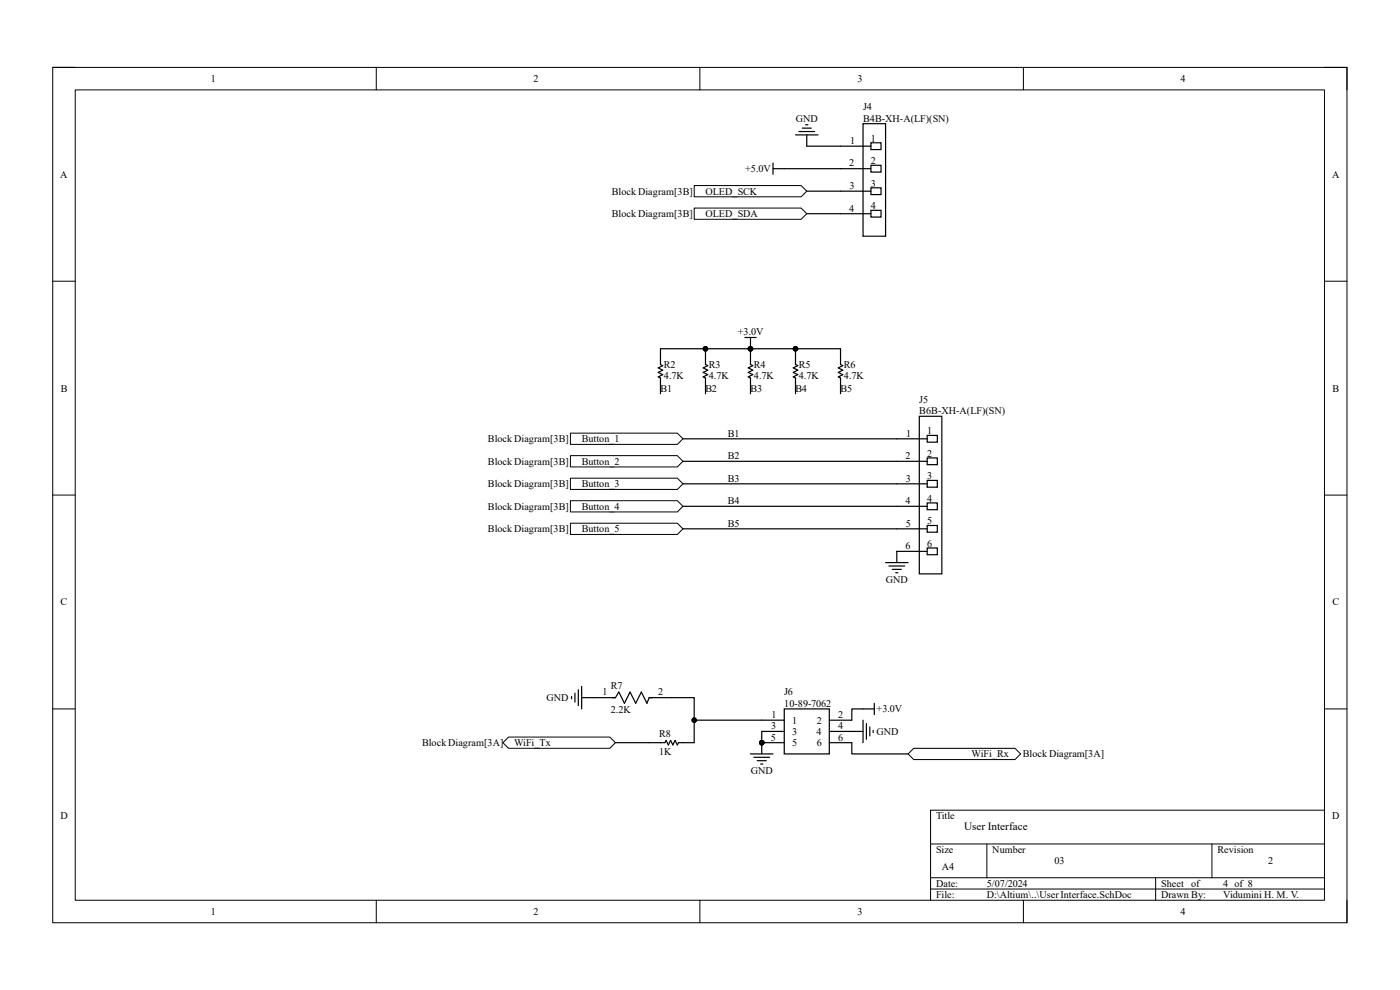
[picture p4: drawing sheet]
<svg xmlns="http://www.w3.org/2000/svg" width="297mm" height="210mm" viewBox="0 0 297 210" stroke-linecap="round" stroke-linejoin="round" font-family="sans-serif">
<path d="M11.2 14.3h274.6v181.4h-274.6z" fill="none" stroke="#000" stroke-width=".21"/>
<path d="M16 19.1h265v171.9h-265z" fill-rule="evenodd" fill="#fff"/>
<g fill="none" stroke="#000" stroke-width=".21">
<path d="M11.2 14.3h4.8M16 19.1h265v171.9h-265zM79.8 14.3v4.8M148.5 14.3v4.8M217.1 14.3v4.8M281 14.3h4.8v4.8M11.2 59.7h4.8M281 59.7h4.8M11.2 105h4.8M281 105h4.8M11.2 150.4h4.8M281 150.4h4.8"/>
<path d="M197.4 179h83.6M209.4 179v7.2M257.1 179v7.2M281 171.9h-83.6v19.1M79.8 191v4.7M148.5 191v4.7M197.4 186.2h83.6M197.4 188.6h83.6M217.1 191v4.7M245.2 186.2v4.8M285.8 191v4.7"/>
</g>
<path d="M164 34.6v2.4M164 35.8h2.4M168.8 28.6h4.7M169.5 27.9h3.3M170.2 27.2h1.9M170.9 26.5h.5M171.2 28.6v2.4" fill="none" stroke="#000" stroke-width=".25"/>
<path d="M147.3 39.4h22.7l1.2 1.2-1.2 1.2h-22.7z" fill-rule="evenodd" fill="#fff"/>
<path d="M147.3 39.4h22.7l1.2 1.2-1.2 1.2h-22.7z" fill="none" stroke="#000" stroke-width=".21"/>
<path d="M147.3 44.1h22.7l1.2 1.2-1.2 1.2h-22.7z" fill-rule="evenodd" fill="#fff"/>
<g fill="none" stroke="#000" stroke-width=".21">
<path d="M147.3 44.1h22.7l1.2 1.2-1.2 1.2h-22.7z"/>
<circle cx="149.7" cy="74" r=".48"/>
<circle cx="159.2" cy="74" r=".48"/>
<circle cx="168.8" cy="74" r=".48"/>
</g>
<path d="M140.1 74v3.3l.5 .3-1 .4 1 .5-1 .5 1 .5-1 .5 .5 .2v3.3M149.7 74v3.3l.4 .3-.9 .4 .9 .5-.9 .5 .9 .5-.9 .5 .5 .2v3.3M159.2 74v3.3l.5 .3-1 .4 1 .5-1 .5 1 .5-1 .5 .5 .2v3.3M168.8 74v3.3l.4 .3-.9 .4 .9 .5-.9 .5 .9 .5-.9 .5 .5 .2v3.3M178.3 74v3.3l.5 .3-1 .4 1 .5-1 .5 1 .5-1 .5 .5 .2v3.3" fill="none" stroke="#000" stroke-width=".25"/>
<g fill="#000">
<circle cx="149.7" cy="74" r=".48"/>
<circle cx="159.2" cy="74" r=".48"/>
<circle cx="168.8" cy="74" r=".48"/>
</g>
<path d="M121 111h22.7l1.2 1.2-1.2 1.2h-22.7z" fill-rule="evenodd" fill="#fff"/>
<path d="M121 111h22.7l1.2 1.2-1.2 1.2h-22.7z" fill="none" stroke="#000" stroke-width=".21"/>
<path d="M121 106.2h22.7l1.2 1.2-1.2 1.2h-22.7z" fill-rule="evenodd" fill="#fff"/>
<path d="M121 106.2h22.7l1.2 1.2-1.2 1.2h-22.7z" fill="none" stroke="#000" stroke-width=".21"/>
<path d="M121 101.4h22.7l1.2 1.2-1.2 1.2h-22.7z" fill-rule="evenodd" fill="#fff"/>
<path d="M121 101.4h22.7l1.2 1.2-1.2 1.2h-22.7z" fill="none" stroke="#000" stroke-width=".21"/>
<path d="M121 96.7h22.7l1.2 1.2-1.2 1.2h-22.7z" fill-rule="evenodd" fill="#fff"/>
<path d="M121 96.7h22.7l1.2 1.2-1.2 1.2h-22.7z" fill="none" stroke="#000" stroke-width=".21"/>
<path d="M121 91.9h22.7l1.2 1.2-1.2 1.2h-22.7z" fill-rule="evenodd" fill="#fff"/>
<g fill="none" stroke="#000" stroke-width=".21">
<path d="M121 91.9h22.7l1.2 1.2-1.2 1.2h-22.7z"/>
<circle cx="159.2" cy="74" r=".48"/>
</g>
<path d="M158 71.6h2.4M159.2 71.6v2.4M187.9 119.3h4.7M190.3 117v2.3M188.6 120.1h3.3M189.3 120.8h1.9M190 121.5h.5" fill="none" stroke="#000" stroke-width=".25"/>
<circle cx="159.2" cy="74" r=".48" fill="#000"/>
<path d="M107.9 156.4h21.5l1.2 1.1-1.2 1.2h-21.5l-1.2-1.2z" fill-rule="evenodd" fill="#fff"/>
<g fill="none" stroke="#000" stroke-width=".21">
<path d="M107.9 156.4h21.5l1.2 1.1-1.2 1.2h-21.5l-1.2-1.2z"/>
<circle cx="161.6" cy="157.5" r=".48"/>
</g>
<path d="M183.1 150.4h2.4M185.5 149.2v2.4" fill="none" stroke="#000" stroke-width=".25"/>
<circle cx="161.6" cy="157.5" r=".48" fill="#000"/>
<path d="M166.4 150.4h9.5v9.5h-9.5z" fill-rule="evenodd" fill="#fff"/>
<path d="M125.8 148h4.8l.7-1.2 1.2 2.4 1.2-2.4 1.2 2.4 1.2-2.4 1.1 2.4 .5-1.2h4.8M137.7 157.5h3.4l.2-.4 .5 .9 .5-.9 .4 .9 .5-.9 .5 .9 .2-.5h3.4M161.6 152.8h4.8M161.6 155.2h4.8M161.6 157.5h4.8M166.4 150.4h9.5v9.5h-9.5zM175.9 152.8h4.8M175.9 155.2h4.8M175.9 157.6h4.8" fill="none" stroke="#000" stroke-width=".25"/>
<circle cx="161.6" cy="157.5" r=".48" fill="#000"/>
<circle cx="161.6" cy="157.5" r=".48" fill="none" stroke="#000" stroke-width=".21"/>
<path d="M192.6 159.9l1.2-1.2h21.5l1.2 1.2-1.2 1.2h-21.5z" fill-rule="evenodd" fill="#fff"/>
<g fill="none" stroke="#000" stroke-width=".21">
<path d="M192.6 159.9l1.2-1.2h21.5l1.2 1.2-1.2 1.2h-21.5z"/>
<circle cx="161.6" cy="157.5" r=".48"/>
</g>
<g fill="none" stroke="#000" stroke-width=".25">
<path d="M121.3 147.8v.4M122 147v2M122.7 146.3v3.4M123.4 145.6v4.8M123.4 148h2.4M159.2 159.9h4.8M161.6 157.5v2.4M180.7 155.2h2.4M183.1 152.8v4.8M183.8 153.5v3.3M184.5 154.2v1.9M185.2 154.9v.5"/>
<path d="M159.9 160.7h3.4M160.6 161.4h2M161.4 162.1h.4"/>
</g>
<circle cx="161.6" cy="157.5" r=".48" fill="#000"/>
<path d="M183.1 26.2h4.8v23.9h-4.8z" fill-rule="evenodd" fill="#fff"/>
<path d="M183.1 26.2h4.8v23.9h-4.8z" fill="none" stroke="#000" stroke-width=".25"/>
<path d="M184.8 30.3h2.1v1.4h-2.1z" fill-rule="evenodd" fill="#fff"/>
<path d="M183.1 31h1.7M184.8 30.3h2.1v1.4h-2.1z" fill="none" stroke="#000" stroke-width=".25"/>
<path d="M184.8 35.1h2.1v1.4h-2.1z" fill-rule="evenodd" fill="#fff"/>
<path d="M183.1 35.8h1.7M184.8 35.1h2.1v1.4h-2.1z" fill="none" stroke="#000" stroke-width=".25"/>
<path d="M184.8 39.8h2.1v1.5h-2.1z" fill-rule="evenodd" fill="#fff"/>
<path d="M184.8 39.8h2.1v1.5h-2.1zM183.1 40.6h1.7" fill="none" stroke="#000" stroke-width=".25"/>
<path d="M184.8 44.6h2.1v1.4h-2.1z" fill-rule="evenodd" fill="#fff"/>
<path d="M178.3 31h4.8M178.3 35.8h4.8M178.3 45.3h6.5M178.3 40.6h4.8M184.8 44.6h2.1v1.4h-2.1z" fill="none" stroke="#000" stroke-width=".25"/>
<path d="M195 88.3h4.8v33.4h-4.8z" fill-rule="evenodd" fill="#fff"/>
<path d="M195 88.3h4.8v33.4h-4.8z" fill="none" stroke="#000" stroke-width=".25"/>
<path d="M196.7 92.4h2.2v1.4h-2.2z" fill-rule="evenodd" fill="#fff"/>
<path d="M195 93.1h1.7M196.7 92.4h2.2v1.4h-2.2z" fill="none" stroke="#000" stroke-width=".25"/>
<path d="M196.7 97.1h2.2v1.5h-2.2z" fill-rule="evenodd" fill="#fff"/>
<path d="M195 97.9h1.7M196.7 97.1h2.2v1.5h-2.2z" fill="none" stroke="#000" stroke-width=".25"/>
<path d="M196.7 101.9h2.2v1.5h-2.2z" fill-rule="evenodd" fill="#fff"/>
<path d="M195 102.6h1.7M196.7 101.9h2.2v1.5h-2.2z" fill="none" stroke="#000" stroke-width=".25"/>
<path d="M196.7 106.7h2.2v1.4h-2.2z" fill-rule="evenodd" fill="#fff"/>
<path d="M195 107.4h1.7M196.7 106.7h2.2v1.4h-2.2z" fill="none" stroke="#000" stroke-width=".25"/>
<path d="M196.7 111.5h2.2v1.4h-2.2z" fill-rule="evenodd" fill="#fff"/>
<path d="M195 112.2h1.7M196.7 111.5h2.2v1.4h-2.2z" fill="none" stroke="#000" stroke-width=".25"/>
<path d="M196.7 116.2h2.2v1.5h-2.2z" fill-rule="evenodd" fill="#fff"/>
<g fill="none" stroke="#000" stroke-width=".25">
<path d="M166.4 35.8h11.9M171.2 31h7.1M171.2 40.6h7.1M171.2 45.3h7.1M140.1 74h38.2M144.9 93.1h50.1M144.9 97.9h50.1M144.9 102.6h50.1M144.9 107.4h50.1M144.9 112.2h50.1M190.3 117h6.4M196.7 116.2h2.2v1.5h-2.2z"/>
<path d="M130.6 157.5h7.1M142.5 148h4.8v9.5M147.3 152.8h14.3M161.6 155.2v2.3M180.7 157.6v2.3h11.9M183.1 150.4h-2.4v2.4"/>
</g>
<g fill="#000">
<circle cx="149.7" cy="74" r=".48"/>
<circle cx="159.2" cy="74" r=".48"/>
<circle cx="168.8" cy="74" r=".48"/>
<circle cx="147.3" cy="152.8" r=".48"/>
<circle cx="161.6" cy="157.5" r=".48"/>
</g>
<g fill="none" stroke="#000" stroke-width=".21">
<circle cx="149.7" cy="74" r=".48"/>
<circle cx="159.2" cy="74" r=".48"/>
<circle cx="168.8" cy="74" r=".48"/>
<circle cx="147.3" cy="152.8" r=".48"/>
<circle cx="161.6" cy="157.5" r=".48"/>
</g>
<text font-size="2.4" x="204.6" y="176.1">User Interface</text>
<g font-size="2.2">
<text x="44.7" y="17.4">1</text>
<text x="113.2" y="17.4">2</text>
<text x="181.9" y="17.4">3</text>
<text x="250.4" y="17.4">4</text>
<text x="183.1" y="23.4">J4</text>
<text x="168.9" y="25.8">GND</text>
<text x="183.1" y="25.8">B4B-XH-A(LF)(SN)</text>
<text x="180.2" y="35.3">2</text>
<text x="180.3" y="30.5">1</text>
<text x="184.7" y="30.1">1</text>
<text x="184.7" y="34.8">2</text>
<text x="12.8" y="37.7">A</text>
<text x="129.8" y="41.3">Block Diagram[3B]</text>
<text x="149.6" y="41.3">OLED_SCK</text>
<text x="158.1" y="36.5">+5.0V</text>
<text x="180.3" y="40.1">3</text>
<text x="184.7" y="39.6">3</text>
<text x="282.6" y="37.7">A</text>
<text x="129.8" y="46.1">Block Diagram[3B]</text>
<text x="149.6" y="46.1">OLED_SDA</text>
<text x="180.2" y="44.9">4</text>
<text x="184.7" y="44.4">4</text>
<text x="156.5" y="71.1">+3.0V</text>
<text x="12.9" y="83.1">B</text>
<text x="140.1" y="83.1">B1</text>
<text x="140.8" y="78.1">R2</text>
<text x="140.8" y="80.4">4.7K</text>
<text x="149.6" y="83.1">B2</text>
<text x="150.4" y="78.1">R3</text>
<text x="150.4" y="80.4">4.7K</text>
<text x="159.2" y="83.1">B3</text>
<text x="159.9" y="78.1">R4</text>
<text x="159.9" y="80.4">4.7K</text>
<text x="168.8" y="83.1">B4</text>
<text x="169.5" y="78.1">R5</text>
<text x="169.5" y="80.4">4.7K</text>
<text x="178.3" y="83.1">B5</text>
<text x="179" y="78.1">R6</text>
<text x="179" y="80.4">4.7K</text>
<text x="282.7" y="83.1">B</text>
<text x="195" y="85.5">J5</text>
<text x="195" y="87.8">B6B-XH-A(LF)(SN)</text>
<text x="103.5" y="93.8">Block Diagram[3B]</text>
<text x="123.4" y="93.8">Button_1</text>
<text x="154.4" y="92.6">B1</text>
<text x="192.3" y="92.6">1</text>
<text x="196.7" y="92.2">1</text>
<text x="103.5" y="98.6">Block Diagram[3B]</text>
<text x="123.4" y="98.6">Button_2</text>
<text x="154.4" y="97.4">B2</text>
<text x="192.1" y="97.4">2</text>
<text x="196.7" y="96.9">2</text>
<text x="196.7" y="101.7">3</text>
<text x="103.5" y="103.4">Block Diagram[3B]</text>
<text x="123.4" y="103.4">Button_3</text>
<text x="154.4" y="102.2">B3</text>
<text x="154.4" y="106.9">B4</text>
<text x="192.1" y="106.9">4</text>
<text x="192.2" y="102.2">3</text>
<text x="196.7" y="106.5">4</text>
<text x="103.5" y="112.9">Block Diagram[3B]</text>
<text x="103.5" y="108.1">Block Diagram[3B]</text>
<text x="123.4" y="112.9">Button_5</text>
<text x="123.4" y="108.1">Button_4</text>
<text x="154.4" y="111.7">B5</text>
<text x="192.2" y="111.7">5</text>
<text x="196.7" y="111.3">5</text>
<text x="192.1" y="116.5">6</text>
<text x="196.7" y="116">6</text>
<text x="188" y="123.7">GND</text>
<text x="12.9" y="128.4">C</text>
<text x="282.7" y="128.4">C</text>
<text x="116" y="148.7">GND</text>
<text x="127.8" y="147.5">1</text>
<text x="129.6" y="146.1">R7</text>
<text x="139.6" y="147.5">2</text>
<text x="166.4" y="147.5">J6</text>
<text x="166.4" y="149.9">10-89-7062</text>
<text x="129.6" y="151.3">2.2K</text>
<text x="163.6" y="154.7">3</text>
<text x="163.7" y="152.3">1</text>
<text x="168.1" y="153.5">1</text>
<text x="168.1" y="155.9">3</text>
<text x="173.2" y="155.9">4</text>
<text x="173.3" y="153.5">2</text>
<text x="177.8" y="152.3">2</text>
<text x="177.8" y="154.7">4</text>
<text x="186" y="151.1">+3.0V</text>
<text x="186" y="155.9">GND</text>
<text x="89.5" y="158.3">Block Diagram[3A]</text>
<text x="109.1" y="158.3">WiFi_Tx</text>
<text x="139.9" y="156.4">R8</text>
<text x="139.9" y="160.2">1K</text>
<text x="163.5" y="157.1">5</text>
<text x="168.1" y="158.3">5</text>
<text x="173.3" y="158.3">6</text>
<text x="177.8" y="157.1">6</text>
<text x="206.1" y="160.7">WiFi_Rx</text>
<text x="217" y="160.7">Block Diagram[3A]</text>
<text x="159.3" y="164.3">GND</text>
<text x="12.8" y="173.8">D</text>
<text x="198.6" y="173.8">Title</text>
<text x="282.6" y="173.8">D</text>
<text x="198.6" y="181">Size</text>
<text x="199.8" y="184.5">A4</text>
<text x="210.5" y="181">Number</text>
<text x="223.7" y="183.3">03</text>
<text x="258.3" y="181">Revision</text>
<text x="269" y="183.3">2</text>
<text x="198.6" y="188.1">Date:</text>
<text x="198.6" y="190.5">File:</text>
<text x="209.3" y="190.5">D:\Altium\..\User Interface.SchDoc</text>
<text x="209.3" y="188.1">5/07/2024</text>
<text x="246.3" y="190.5">Drawn By:</text>
<text x="246.3" y="188.1">Sheet</text>
<text x="252.7" y="188.1">of</text>
<text x="259.5" y="190.5">Vidumini H. M. V.</text>
<text x="259.5" y="188.1">4 of 8</text>
<text x="44.7" y="194.1">1</text>
<text x="113.2" y="194.1">2</text>
<text x="181.9" y="194.1">3</text>
<text x="250.4" y="194.1">4</text>
</g>
</svg>
